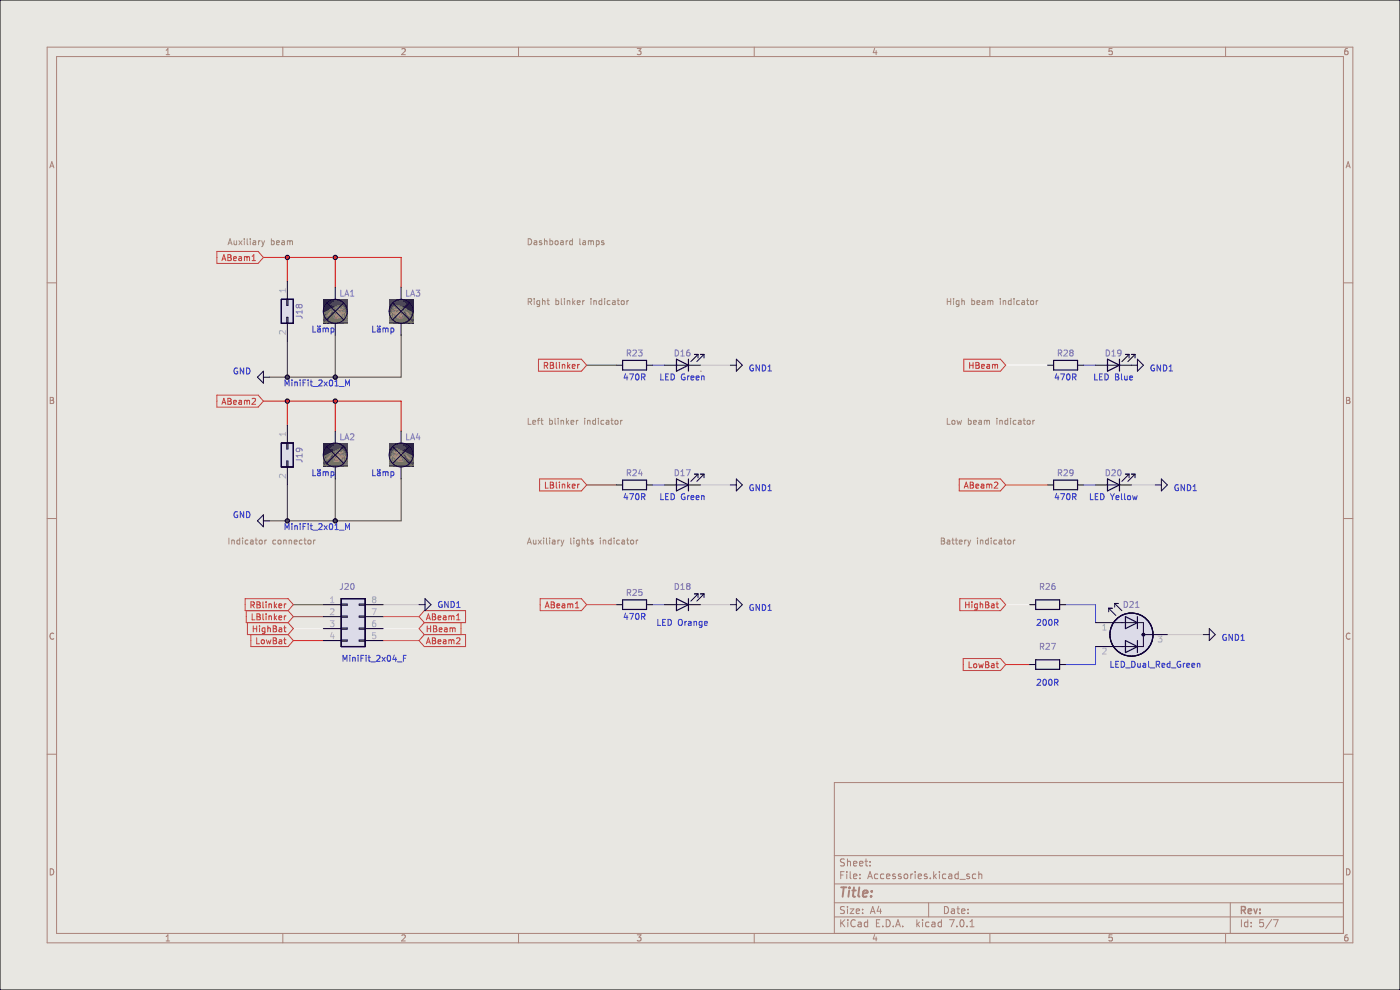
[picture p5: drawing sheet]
(kicad_sch (version 20230121) (generator eeschema)

 (paper "A4")

 (lib_symbols
  (symbol "Connector_Generic:Conn_02x01" (pin_names (offset 1.016) hide) (in_bom yes) (on_board yes)
   (property "Reference" "J" (at 1.27 2.54 0) (effects (font (size 1.27 1.27))))
   (property "Value" "Conn_02x01" (at 1.27 -2.54 0) (effects (font (size 1.27 1.27))))
   (property "Footprint" "" (at 0 0 0) (effects (font (size 1.27 1.27)) hide))
   (property "Datasheet" "~" (at 0 0 0) (effects (font (size 1.27 1.27)) hide))
   (symbol "Conn_02x01_1_1"
    (rectangle (start -1.27 0.127) (end 0 -0.127) (stroke (width 0.1524) (type default)) (fill (type none)))
    (rectangle (start -1.27 1.27) (end 3.81 -1.27) (stroke (width 0.254) (type default)) (fill (type background)))
    (rectangle (start 3.81 0.127) (end 2.54 -0.127) (stroke (width 0.1524) (type default)) (fill (type none)))
    (pin passive line (at -5.08 0 0) (length 3.81) (name "Pin_1" (effects (font (size 1.27 1.27)))) (number "1" (effects (font (size 1.27 1.27)))))
    (pin passive line (at 7.62 0 180) (length 3.81) (name "Pin_2" (effects (font (size 1.27 1.27)))) (number "2" (effects (font (size 1.27 1.27)))))))
  (symbol "Connector_Generic:Conn_02x04_Counter_Clockwise" (pin_names (offset 1.016) hide) (in_bom yes) (on_board yes)
   (property "Reference" "J" (at 1.27 5.08 0) (effects (font (size 1.27 1.27))))
   (property "Value" "Conn_02x04_Counter_Clockwise" (at 1.27 -7.62 0) (effects (font (size 1.27 1.27))))
   (property "Footprint" "" (at 0 0 0) (effects (font (size 1.27 1.27)) hide))
   (property "Datasheet" "~" (at 0 0 0) (effects (font (size 1.27 1.27)) hide))
   (symbol "Conn_02x04_Counter_Clockwise_1_1"
    (rectangle (start -1.27 -4.953) (end 0 -5.207) (stroke (width 0.1524) (type default)) (fill (type none)))
    (rectangle (start -1.27 -2.413) (end 0 -2.667) (stroke (width 0.1524) (type default)) (fill (type none)))
    (rectangle (start -1.27 0.127) (end 0 -0.127) (stroke (width 0.1524) (type default)) (fill (type none)))
    (rectangle (start -1.27 2.667) (end 0 2.413) (stroke (width 0.1524) (type default)) (fill (type none)))
    (rectangle (start -1.27 3.81) (end 3.81 -6.35) (stroke (width 0.254) (type default)) (fill (type background)))
    (rectangle (start 3.81 -4.953) (end 2.54 -5.207) (stroke (width 0.1524) (type default)) (fill (type none)))
    (rectangle (start 3.81 -2.413) (end 2.54 -2.667) (stroke (width 0.1524) (type default)) (fill (type none)))
    (rectangle (start 3.81 0.127) (end 2.54 -0.127) (stroke (width 0.1524) (type default)) (fill (type none)))
    (rectangle (start 3.81 2.667) (end 2.54 2.413) (stroke (width 0.1524) (type default)) (fill (type none)))
    (pin passive line (at -5.08 2.54 0) (length 3.81) (name "Pin_1" (effects (font (size 1.27 1.27)))) (number "1" (effects (font (size 1.27 1.27)))))
    (pin passive line (at -5.08 0 0) (length 3.81) (name "Pin_2" (effects (font (size 1.27 1.27)))) (number "2" (effects (font (size 1.27 1.27)))))
    (pin passive line (at -5.08 -2.54 0) (length 3.81) (name "Pin_3" (effects (font (size 1.27 1.27)))) (number "3" (effects (font (size 1.27 1.27)))))
    (pin passive line (at -5.08 -5.08 0) (length 3.81) (name "Pin_4" (effects (font (size 1.27 1.27)))) (number "4" (effects (font (size 1.27 1.27)))))
    (pin passive line (at 7.62 -5.08 180) (length 3.81) (name "Pin_5" (effects (font (size 1.27 1.27)))) (number "5" (effects (font (size 1.27 1.27)))))
    (pin passive line (at 7.62 -2.54 180) (length 3.81) (name "Pin_6" (effects (font (size 1.27 1.27)))) (number "6" (effects (font (size 1.27 1.27)))))
    (pin passive line (at 7.62 0 180) (length 3.81) (name "Pin_7" (effects (font (size 1.27 1.27)))) (number "7" (effects (font (size 1.27 1.27)))))
    (pin passive line (at 7.62 2.54 180) (length 3.81) (name "Pin_8" (effects (font (size 1.27 1.27)))) (number "8" (effects (font (size 1.27 1.27)))))))
  (symbol "Device:LED" (pin_numbers hide) (pin_names (offset 1.016) hide) (in_bom yes) (on_board yes)
   (property "Reference" "D" (at 0 2.54 0) (effects (font (size 1.27 1.27))))
   (property "Value" "LED" (at 0 -2.54 0) (effects (font (size 1.27 1.27))))
   (property "Footprint" "" (at 0 0 0) (effects (font (size 1.27 1.27)) hide))
   (property "Datasheet" "~" (at 0 0 0) (effects (font (size 1.27 1.27)) hide))
   (symbol "LED_0_1"
    (polyline (pts (xy -1.27 -1.27) (xy -1.27 1.27)) (stroke (width 0.254) (type default)) (fill (type none)))
    (polyline (pts (xy -1.27 0) (xy 1.27 0)) (stroke (width 0) (type default)) (fill (type none)))
    (polyline (pts (xy 1.27 -1.27) (xy 1.27 1.27) (xy -1.27 0) (xy 1.27 -1.27)) (stroke (width 0.254) (type default)) (fill (type none)))
    (polyline (pts (xy -3.048 -0.762) (xy -4.572 -2.286) (xy -3.81 -2.286) (xy -4.572 -2.286) (xy -4.572 -1.524)) (stroke (width 0) (type default)) (fill (type none)))
    (polyline (pts (xy -1.778 -0.762) (xy -3.302 -2.286) (xy -2.54 -2.286) (xy -3.302 -2.286) (xy -3.302 -1.524)) (stroke (width 0) (type default)) (fill (type none))))
   (symbol "LED_1_1"
    (pin passive line (at -3.81 0 0) (length 2.54) (name "K" (effects (font (size 1.27 1.27)))) (number "1" (effects (font (size 1.27 1.27)))))
    (pin passive line (at 3.81 0 180) (length 2.54) (name "A" (effects (font (size 1.27 1.27)))) (number "2" (effects (font (size 1.27 1.27)))))))
  (symbol "Device:LED_Dual_AAK" (pin_names (offset 0) hide) (in_bom yes) (on_board yes)
   (property "Reference" "D" (at 0 5.715 0) (effects (font (size 1.27 1.27))))
   (property "Value" "LED_Dual_AAK" (at 0 -6.35 0) (effects (font (size 1.27 1.27))))
   (property "Footprint" "" (at 0 0 0) (effects (font (size 1.27 1.27)) hide))
   (property "Datasheet" "~" (at 0 0 0) (effects (font (size 1.27 1.27)) hide))
   (symbol "LED_Dual_AAK_0_1"
    (circle (center -2.54 0) (radius 0.2794) (stroke (width 0) (type default)) (fill (type outline)))
    (polyline (pts (xy -4.572 0) (xy -2.54 0)) (stroke (width 0) (type default)) (fill (type none)))
    (polyline (pts (xy -1.27 -1.27) (xy -1.27 -3.81)) (stroke (width 0.254) (type default)) (fill (type none)))
    (polyline (pts (xy -1.27 1.27) (xy -1.27 3.81)) (stroke (width 0.254) (type default)) (fill (type none)))
    (polyline (pts (xy 3.81 -2.54) (xy 1.905 -2.54)) (stroke (width 0) (type default)) (fill (type none)))
    (polyline (pts (xy 3.81 2.54) (xy 1.905 2.54)) (stroke (width 0) (type default)) (fill (type none)))
    (polyline (pts (xy 1.27 -3.81) (xy 1.27 -1.27) (xy -1.27 -2.54) (xy 1.27 -3.81)) (stroke (width 0.254) (type default)) (fill (type none)))
    (polyline (pts (xy 1.27 1.27) (xy 1.27 3.81) (xy -1.27 2.54) (xy 1.27 1.27)) (stroke (width 0.254) (type default)) (fill (type none)))
    (polyline (pts (xy 2.032 2.54) (xy -2.54 2.54) (xy -2.54 -2.54) (xy 2.032 -2.54)) (stroke (width 0) (type default)) (fill (type none)))
    (polyline (pts (xy 2.032 5.08) (xy 3.556 6.604) (xy 2.794 6.604) (xy 3.556 6.604) (xy 3.556 5.842)) (stroke (width 0) (type default)) (fill (type none)))
    (polyline (pts (xy 3.302 4.064) (xy 4.826 5.588) (xy 4.064 5.588) (xy 4.826 5.588) (xy 4.826 4.826)) (stroke (width 0) (type default)) (fill (type none)))
    (circle (center 0 0) (radius 4.572) (stroke (width 0.254) (type default)) (fill (type background))))
   (symbol "LED_Dual_AAK_1_1"
    (pin input line (at 7.62 2.54 180) (length 3.81) (name "A1" (effects (font (size 1.27 1.27)))) (number "1" (effects (font (size 1.27 1.27)))))
    (pin input line (at 7.62 -2.54 180) (length 3.81) (name "A2" (effects (font (size 1.27 1.27)))) (number "2" (effects (font (size 1.27 1.27)))))
    (pin input line (at -7.62 0 0) (length 3.048) (name "K" (effects (font (size 1.27 1.27)))) (number "3" (effects (font (size 1.27 1.27)))))))
  (symbol "Device:Lamp" (pin_numbers hide) (pin_names (offset 0.0254) hide) (in_bom yes) (on_board yes)
   (property "Reference" "LA" (at 0.635 3.81 0) (effects (font (size 1.27 1.27)) (justify left)))
   (property "Value" "Lamp" (at 0.635 -3.81 0) (effects (font (size 1.27 1.27)) (justify left)))
   (property "Footprint" "" (at 0 2.54 90) (effects (font (size 1.27 1.27)) hide))
   (property "Datasheet" "~" (at 0 2.54 90) (effects (font (size 1.27 1.27)) hide))
   (symbol "Lamp_0_1"
    (polyline (pts (xy -1.778 1.778) (xy 1.778 -1.778)) (stroke (width 0) (type default)) (fill (type none)))
    (polyline (pts (xy 1.778 1.778) (xy -1.778 -1.778)) (stroke (width 0) (type default)) (fill (type none)))
    (circle (center 0 0) (radius 2.54) (stroke (width 0) (type default)) (fill (type none))))
   (symbol "Lamp_1_1"
    (pin passive line (at 0 -5.08 90) (length 2.54) (name "-" (effects (font (size 1.27 1.27)))) (number "1" (effects (font (size 1.27 1.27)))))
    (pin passive line (at 0 5.08 270) (length 2.54) (name "+" (effects (font (size 1.27 1.27)))) (number "2" (effects (font (size 1.27 1.27)))))))
  (symbol "Device:R" (pin_numbers hide) (pin_names (offset 0)) (in_bom yes) (on_board yes)
   (property "Reference" "R" (at 2.032 0 90) (effects (font (size 1.27 1.27))))
   (property "Value" "R" (at 0 0 90) (effects (font (size 1.27 1.27))))
   (property "Footprint" "" (at -1.778 0 90) (effects (font (size 1.27 1.27)) hide))
   (property "Datasheet" "~" (at 0 0 0) (effects (font (size 1.27 1.27)) hide))
   (symbol "R_0_1"
    (rectangle (start -1.016 -2.54) (end 1.016 2.54) (stroke (width 0.254) (type default)) (fill (type none))))
   (symbol "R_1_1"
    (pin passive line (at 0 3.81 270) (length 1.27) (name "~" (effects (font (size 1.27 1.27)))) (number "1" (effects (font (size 1.27 1.27)))))
    (pin passive line (at 0 -3.81 90) (length 1.27) (name "~" (effects (font (size 1.27 1.27)))) (number "2" (effects (font (size 1.27 1.27)))))))
  (symbol "GND_1" (power) (pin_names (offset 0)) (in_bom yes) (on_board yes)
   (property "Reference" "#PWR" (at 0 -6.35 0) (effects (font (size 1.27 1.27)) hide))
   (property "Value" "GND_1" (at 0 -3.81 0) (effects (font (size 1.27 1.27))))
   (property "Footprint" "" (at 0 0 0) (effects (font (size 1.27 1.27)) hide))
   (property "Datasheet" "" (at 0 0 0) (effects (font (size 1.27 1.27)) hide))
   (symbol "GND_1_0_1"
    (polyline (pts (xy 0 0) (xy 0 -1.27) (xy 1.27 -1.27) (xy 0 -2.54) (xy -1.27 -1.27) (xy 0 -1.27)) (stroke (width 0) (type default)) (fill (type none))))
   (symbol "GND_1_1_1"
    (pin power_in line (at 0 0 270) (length 0) hide (name "GND" (effects (font (size 1.27 1.27)))) (number "1" (effects (font (size 1.27 1.27)))))))
  (symbol "power:GND" (power) (pin_names (offset 0)) (in_bom yes) (on_board yes)
   (property "Reference" "#PWR" (at 0 -6.35 0) (effects (font (size 1.27 1.27)) hide))
   (property "Value" "GND" (at 0 -3.81 0) (effects (font (size 1.27 1.27))))
   (property "Footprint" "" (at 0 0 0) (effects (font (size 1.27 1.27)) hide))
   (property "Datasheet" "" (at 0 0 0) (effects (font (size 1.27 1.27)) hide))
   (symbol "GND_0_1"
    (polyline (pts (xy 0 0) (xy 0 -1.27) (xy 1.27 -1.27) (xy 0 -2.54) (xy -1.27 -1.27) (xy 0 -1.27)) (stroke (width 0) (type default)) (fill (type none))))
   (symbol "GND_1_1"
    (pin power_in line (at 0 0 270) (length 0) hide (name "GND" (effects (font (size 1.27 1.27)))) (number "1" (effects (font (size 1.27 1.27)))))))
  (symbol "power:GND1" (power) (pin_names (offset 0)) (in_bom yes) (on_board yes)
   (property "Reference" "#PWR" (at 0 -6.35 0) (effects (font (size 1.27 1.27)) hide))
   (property "Value" "GND1" (at 0 -3.81 0) (effects (font (size 1.27 1.27))))
   (property "Footprint" "" (at 0 0 0) (effects (font (size 1.27 1.27)) hide))
   (property "Datasheet" "" (at 0 0 0) (effects (font (size 1.27 1.27)) hide))
   (symbol "GND1_0_1"
    (polyline (pts (xy 0 0) (xy 0 -1.27) (xy 1.27 -1.27) (xy 0 -2.54) (xy -1.27 -1.27) (xy 0 -1.27)) (stroke (width 0) (type default)) (fill (type none))))
   (symbol "GND1_1_1"
    (pin power_in line (at 0 0 270) (length 0) hide (name "GND1" (effects (font (size 1.27 1.27)))) (number "1" (effects (font (size 1.27 1.27))))))))

 (junction (at 60.96 85.09) (diameter 0) (color 255 0 0 1))
 (junction (at 71.12 54.61) (diameter 0) (color 255 0 0 1))
 (junction (at 60.96 110.49) (diameter 0) (color 0 0 0 0))
 (junction (at 60.96 80.01) (diameter 0) (color 0 0 0 0))
 (junction (at 60.96 54.61) (diameter 0) (color 255 0 0 1))
 (junction (at 71.12 80.01) (diameter 0) (color 0 0 0 0))
 (junction (at 71.12 85.09) (diameter 0) (color 255 0 0 1))
 (junction (at 71.12 110.49) (diameter 0) (color 0 0 0 0))

 (wire (pts (xy 245.11 102.87) (xy 240.03 102.87)) (stroke (width 0) (type default)))
 (wire (pts (xy 60.96 85.09) (xy 60.96 90.17)) (stroke (width 0) (type default) (color 255 0 0 1)))
 (wire (pts (xy 232.41 140.97) (xy 232.41 137.16)) (stroke (width 0) (type default)))
 (wire (pts (xy 71.12 85.09) (xy 85.09 85.09)) (stroke (width 0) (type default) (color 255 0 0 1)))
 (wire (pts (xy 60.96 54.61) (xy 60.96 59.69)) (stroke (width 0) (type default)))
 (wire (pts (xy 60.96 80.01) (xy 71.12 80.01)) (stroke (width 0) (type default)))
 (wire (pts (xy 213.36 77.47) (xy 222.25 77.47)) (stroke (width 0) (type solid) (color 255 255 255 1)))
 (wire (pts (xy 57.15 110.49) (xy 60.96 110.49)) (stroke (width 0) (type default)))
 (wire (pts (xy 71.12 80.01) (xy 85.09 80.01)) (stroke (width 0) (type default)))
 (wire (pts (xy 81.28 133.35) (xy 88.9 133.35)) (stroke (width 0) (type default)))
 (wire (pts (xy 71.12 71.12) (xy 71.12 80.01)) (stroke (width 0) (type default)))
 (wire (pts (xy 55.88 54.61) (xy 60.96 54.61)) (stroke (width 0) (type default) (color 255 0 0 1)))
 (wire (pts (xy 138.43 128.27) (xy 140.97 128.27)) (stroke (width 0) (type default)))
 (wire (pts (xy 247.65 134.62) (xy 255.27 134.62)) (stroke (width 0) (type default)))
 (wire (pts (xy 60.96 54.61) (xy 71.12 54.61)) (stroke (width 0) (type default) (color 255 0 0 1)))
 (wire (pts (xy 85.09 71.12) (xy 85.09 80.01)) (stroke (width 0) (type default)))
 (wire (pts (xy 62.23 135.89) (xy 68.58 135.89)) (stroke (width 0) (type default)))
 (wire (pts (xy 213.36 140.97) (xy 218.44 140.97)) (stroke (width 0) (type default)))
 (wire (pts (xy 71.12 85.09) (xy 71.12 91.44)) (stroke (width 0) (type default) (color 255 0 0 1)))
 (wire (pts (xy 232.41 102.87) (xy 229.87 102.87)) (stroke (width 0) (type default)))
 (wire (pts (xy 60.96 80.01) (xy 60.96 72.39)) (stroke (width 0) (type default)))
 (wire (pts (xy 71.12 101.6) (xy 71.12 110.49)) (stroke (width 0) (type default)))
 (wire (pts (xy 71.12 110.49) (xy 85.09 110.49)) (stroke (width 0) (type default)))
 (wire (pts (xy 154.94 77.47) (xy 148.59 77.47)) (stroke (width 0) (type default)))
 (wire (pts (xy 71.12 54.61) (xy 85.09 54.61)) (stroke (width 0) (type default) (color 255 0 0 1)))
 (wire (pts (xy 232.41 132.08) (xy 232.41 128.27)) (stroke (width 0) (type default)))
 (wire (pts (xy 60.96 110.49) (xy 71.12 110.49)) (stroke (width 0) (type default)))
 (wire (pts (xy 124.46 128.27) (xy 130.81 128.27)) (stroke (width 0) (type default)))
 (wire (pts (xy 124.46 77.47) (xy 130.81 77.47)) (stroke (width 0) (type default)))
 (wire (pts (xy 62.23 128.27) (xy 68.58 128.27)) (stroke (width 0) (type default)))
 (wire (pts (xy 60.96 85.09) (xy 60.96 90.17)) (stroke (width 0) (type default)))
 (wire (pts (xy 213.36 128.27) (xy 218.44 128.27)) (stroke (width 0) (type default)))
 (wire (pts (xy 71.12 54.61) (xy 71.12 60.96)) (stroke (width 0) (type default) (color 255 0 0 1)))
 (wire (pts (xy 60.96 85.09) (xy 71.12 85.09)) (stroke (width 0) (type default) (color 255 0 0 1)))
 (wire (pts (xy 148.59 128.27) (xy 154.94 128.27)) (stroke (width 0) (type default)))
 (wire (pts (xy 85.09 54.61) (xy 85.09 60.96)) (stroke (width 0) (type default) (color 255 0 0 1)))
 (wire (pts (xy 81.28 130.81) (xy 88.9 130.81)) (stroke (width 0) (type default)))
 (wire (pts (xy 85.09 85.09) (xy 85.09 91.44)) (stroke (width 0) (type default) (color 255 0 0 1)))
 (wire (pts (xy 85.09 101.6) (xy 85.09 110.49)) (stroke (width 0) (type default)))
 (wire (pts (xy 213.36 102.87) (xy 222.25 102.87)) (stroke (width 0) (type default)))
 (wire (pts (xy 138.43 77.47) (xy 140.97 77.47)) (stroke (width 0) (type default)))
 (wire (pts (xy 138.43 102.87) (xy 140.97 102.87)) (stroke (width 0) (type default)))
 (wire (pts (xy 232.41 77.47) (xy 229.87 77.47)) (stroke (width 0) (type default)))
 (wire (pts (xy 81.28 135.89) (xy 88.9 135.89)) (stroke (width 0) (type default)))
 (wire (pts (xy 232.41 128.27) (xy 226.06 128.27)) (stroke (width 0) (type default)))
 (wire (pts (xy 60.96 54.61) (xy 60.96 59.69)) (stroke (width 0) (type default) (color 255 0 0 1)))
 (wire (pts (xy 81.28 128.27) (xy 88.9 128.27)) (stroke (width 0) (type default)))
 (wire (pts (xy 60.96 110.49) (xy 60.96 102.87)) (stroke (width 0) (type default)))
 (wire (pts (xy 55.88 85.09) (xy 60.96 85.09)) (stroke (width 0) (type default) (color 255 0 0 1)))
 (wire (pts (xy 226.06 140.97) (xy 232.41 140.97)) (stroke (width 0) (type default)))
 (polyline (pts (xy 148.59 78.74) (xy 148.59 78.74)) (stroke (width 0) (type default)))

 (wire (pts (xy 62.23 130.81) (xy 68.58 130.81)) (stroke (width 0) (type default)))
 (wire (pts (xy 57.15 80.01) (xy 60.96 80.01)) (stroke (width 0) (type default)))
 (wire (pts (xy 62.23 133.35) (xy 68.58 133.35)) (stroke (width 0) (type default)))
 (wire (pts (xy 154.94 102.87) (xy 148.59 102.87)) (stroke (width 0) (type default)))
 (wire (pts (xy 124.46 102.87) (xy 130.81 102.87)) (stroke (width 0) (type default)))

 (image (at 71.12 66.04) (scale 0.120007)
  (data))
 (image (at 71.12 96.52) (scale 0.120007)
  (data))
 (image (at 85.09 66.04) (scale 0.12)
  (data))
 (image (at 85.09 96.52) (scale 0.12)
  (data))

 (text "Low beam indicator" (at 200.66 90.17 0) (effects (font (size 1.27 1.27)) (justify left bottom)))
 (text "Auxiliary beam" (at 48.26 52.07 0) (effects (font (size 1.27 1.27)) (justify left bottom)))
 (text "Dashboard lamps" (at 111.76 52.07 0) (effects (font (size 1.27 1.27)) (justify left bottom)))
 (text "High beam indicator" (at 200.66 64.77 0) (effects (font (size 1.27 1.27)) (justify left bottom)))
 (text "Auxiliary lights indicator" (at 111.76 115.57 0) (effects (font (size 1.27 1.27)) (justify left bottom)))
 (text "Battery indicator" (at 199.39 115.57 0) (effects (font (size 1.27 1.27)) (justify left bottom)))
 (text "Indicator connector" (at 48.26 115.57 0) (effects (font (size 1.27 1.27)) (justify left bottom)))
 (text "Left blinker indicator" (at 111.76 90.17 0) (effects (font (size 1.27 1.27)) (justify left bottom)))
 (text "Right blinker indicator" (at 111.76 64.77 0) (effects (font (size 1.27 1.27)) (justify left bottom)))

 (global_label "ABeam2" (shape input) (at 55.88 85.09 180) (fields_autoplaced) (effects (font (size 1.27 1.27)) (justify right))
  (property "Intersheetrefs" "${INTERSHEET_REFS}" (at 45.4752 85.09 0) (effects (font (size 1.27 1.27)) (justify right) hide)))
 (global_label "HighBat" (shape input) (at 213.36 128.27 180) (fields_autoplaced) (effects (font (size 1.27 1.27)) (justify right))
  (property "Intersheetrefs" "${INTERSHEET_REFS}" (at 203.5688 128.1906 0) (effects (font (size 1.27 1.27)) (justify right) hide)))
 (global_label "RBlinker" (shape input) (at 124.46 77.47 180) (fields_autoplaced) (effects (font (size 1.27 1.27)) (justify right))
  (property "Intersheetrefs" "${INTERSHEET_REFS}" (at 114.185 77.3906 0) (effects (font (size 1.27 1.27)) (justify right) hide)))
 (global_label "LBlinker" (shape input) (at 62.23 130.81 180) (fields_autoplaced) (effects (font (size 1.27 1.27)) (justify right))
  (property "Intersheetrefs" "${INTERSHEET_REFS}" (at 51.7042 130.81 0) (effects (font (size 1.27 1.27)) (justify right) hide)))
 (global_label "HighBat" (shape input) (at 62.23 133.35 180) (fields_autoplaced) (effects (font (size 1.27 1.27)) (justify right))
  (property "Intersheetrefs" "${INTERSHEET_REFS}" (at 51.9462 133.35 0) (effects (font (size 1.27 1.27)) (justify right) hide)))
 (global_label "LowBat" (shape input) (at 62.23 135.89 180) (fields_autoplaced) (effects (font (size 1.27 1.27)) (justify right))
  (property "Intersheetrefs" "${INTERSHEET_REFS}" (at 52.6719 135.89 0) (effects (font (size 1.27 1.27)) (justify right) hide)))
 (global_label "LowBat" (shape input) (at 213.36 140.97 180) (fields_autoplaced) (effects (font (size 1.27 1.27)) (justify right))
  (property "Intersheetrefs" "${INTERSHEET_REFS}" (at 204.2945 140.8906 0) (effects (font (size 1.27 1.27)) (justify right) hide)))
 (global_label "HBeam" (shape input) (at 213.36 77.47 180) (fields_autoplaced) (effects (font (size 1.27 1.27)) (justify right))
  (property "Intersheetrefs" "${INTERSHEET_REFS}" (at 204.4155 77.3906 0) (effects (font (size 1.27 1.27)) (justify right) hide)))
 (global_label "RBlinker" (shape input) (at 62.23 128.27 180) (fields_autoplaced) (effects (font (size 1.27 1.27)) (justify right))
  (property "Intersheetrefs" "${INTERSHEET_REFS}" (at 51.4623 128.27 0) (effects (font (size 1.27 1.27)) (justify right) hide)))
 (global_label "ABeam2" (shape input) (at 213.36 102.87 180) (fields_autoplaced) (effects (font (size 1.27 1.27)) (justify right))
  (property "Intersheetrefs" "${INTERSHEET_REFS}" (at 202.9552 102.87 0) (effects (font (size 1.27 1.27)) (justify right) hide)))
 (global_label "LBlinker" (shape input) (at 124.46 102.87 180) (fields_autoplaced) (effects (font (size 1.27 1.27)) (justify right))
  (property "Intersheetrefs" "${INTERSHEET_REFS}" (at 114.4269 102.7906 0) (effects (font (size 1.27 1.27)) (justify right) hide)))
 (global_label "ABeam1" (shape input) (at 88.9 130.81 0) (fields_autoplaced) (effects (font (size 1.27 1.27)) (justify left))
  (property "Intersheetrefs" "${INTERSHEET_REFS}" (at 99.3048 130.81 0) (effects (font (size 1.27 1.27)) (justify left) hide)))
 (global_label "ABeam1" (shape input) (at 55.88 54.61 180) (fields_autoplaced) (effects (font (size 1.27 1.27)) (justify right))
  (property "Intersheetrefs" "${INTERSHEET_REFS}" (at 45.4752 54.61 0) (effects (font (size 1.27 1.27)) (justify right) hide)))
 (global_label "ABeam1" (shape input) (at 124.46 128.27 180) (fields_autoplaced) (effects (font (size 1.27 1.27)) (justify right))
  (property "Intersheetrefs" "${INTERSHEET_REFS}" (at 114.0552 128.27 0) (effects (font (size 1.27 1.27)) (justify right) hide)))
 (global_label "HBeam" (shape input) (at 88.9 133.35 0) (fields_autoplaced) (effects (font (size 1.27 1.27)) (justify left))
  (property "Intersheetrefs" "${INTERSHEET_REFS}" (at 98.3372 133.35 0) (effects (font (size 1.27 1.27)) (justify left) hide)))
 (global_label "ABeam2" (shape input) (at 88.9 135.89 0) (fields_autoplaced) (effects (font (size 1.27 1.27)) (justify left))
  (property "Intersheetrefs" "${INTERSHEET_REFS}" (at 99.3048 135.89 0) (effects (font (size 1.27 1.27)) (justify left) hide)))

 (symbol (lib_id "Device:R") (at 226.06 77.47 270) (unit 1) (in_bom yes) (on_board yes) (dnp no)
  (property "Reference" "R?" (at 226.06 74.93 90) (effects (font (size 1.27 1.27))))
  (property "Value" "470R" (at 226.06 80.01 90) (effects (font (size 1.27 1.27))))
  (property "Footprint" "Resistor_THT:R_Axial_DIN0204_L3.6mm_D1.6mm_P5.08mm_Horizontal" (at 226.06 75.692 90) (effects (font (size 1.27 1.27)) hide))
  (property "Datasheet" "https://mauser.pt/catalog/product_info.php?cPath=324_526_529&products_id=104-7109" (at 226.06 77.47 0) (effects (font (size 1.27 1.27)) hide)) (pin "1") (pin "2")
  (instances (project "dragstar-infotainment" (path "" (reference "R?") (unit 1)) (path "" (reference "R28") (unit 1)))))

 (symbol (lib_id "Device:Lamp") (at 71.12 66.04 180) (unit 1) (in_bom yes) (on_board yes) (dnp no)
  (property "Reference" "LA?" (at 73.66 62.23 0) (effects (font (size 1.27 1.27))))
  (property "Value" "Lämp" (at 68.58 69.85 0) (effects (font (size 1.27 1.27))))
  (property "Footprint" "" (at 71.12 68.58 90) (effects (font (size 1.27 1.27)) hide))
  (property "Datasheet" "~" (at 71.12 68.58 90) (effects (font (size 1.27 1.27)) hide)) (pin "1") (pin "2")
  (instances (project "dragstar-infotainment" (path "" (reference "LA?") (unit 1)) (path "" (reference "LA1") (unit 1)))))

 (symbol (lib_id "Device:LED") (at 236.22 102.87 180) (unit 1) (in_bom yes) (on_board yes) (dnp no)
  (property "Reference" "D?" (at 236.22 100.33 0) (effects (font (size 1.27 1.27))))
  (property "Value" "LED Yellow" (at 236.22 105.41 0) (effects (font (size 1.27 1.27))))
  (property "Footprint" "LED_THT:LED_D5.0mm" (at 236.22 102.87 0) (effects (font (size 1.27 1.27)) hide))
  (property "Datasheet" "~" (at 236.22 102.87 0) (effects (font (size 1.27 1.27)) hide)) (pin "1") (pin "2")
  (instances (project "dragstar-infotainment" (path "" (reference "D?") (unit 1)) (path "" (reference "D20") (unit 1)))))

 (symbol (lib_id "power:GND1") (at 88.9 128.27 90) (unit 1) (in_bom yes) (on_board yes) (dnp no)
  (property "Reference" "#PWR076" (at 95.25 128.27 0) (effects (font (size 1.27 1.27)) hide))
  (property "Value" "GND1" (at 92.71 128.27 90) (effects (font (size 1.27 1.27)) (justify right)))
  (property "Footprint" "" (at 88.9 128.27 0) (effects (font (size 1.27 1.27)) hide))
  (property "Datasheet" "" (at 88.9 128.27 0) (effects (font (size 1.27 1.27)) hide)) (pin "1")
  (instances (project "dragstar-infotainment" (path "" (reference "#PWR076") (unit 1)))))

 (symbol (lib_id "power:GND1") (at 245.11 102.87 90) (unit 1) (in_bom yes) (on_board yes) (dnp no) (fields_autoplaced)
  (property "Reference" "#PWR081" (at 251.46 102.87 0) (effects (font (size 1.27 1.27)) hide))
  (property "Value" "GND1" (at 248.92 103.505 90) (effects (font (size 1.27 1.27)) (justify right)))
  (property "Footprint" "" (at 245.11 102.87 0) (effects (font (size 1.27 1.27)) hide))
  (property "Datasheet" "" (at 245.11 102.87 0) (effects (font (size 1.27 1.27)) hide)) (pin "1")
  (instances (project "dragstar-infotainment" (path "" (reference "#PWR081") (unit 1)))))

 (symbol (lib_id "Device:R") (at 134.62 128.27 270) (unit 1) (in_bom yes) (on_board yes) (dnp no)
  (property "Reference" "R?" (at 134.62 125.73 90) (effects (font (size 1.27 1.27))))
  (property "Value" "470R" (at 134.62 130.81 90) (effects (font (size 1.27 1.27))))
  (property "Footprint" "Resistor_THT:R_Axial_DIN0204_L3.6mm_D1.6mm_P5.08mm_Horizontal" (at 134.62 126.492 90) (effects (font (size 1.27 1.27)) hide))
  (property "Datasheet" "https://mauser.pt/catalog/product_info.php?cPath=324_526_529&products_id=104-7109" (at 134.62 128.27 0) (effects (font (size 1.27 1.27)) hide)) (pin "1") (pin "2")
  (instances (project "dragstar-infotainment" (path "" (reference "R?") (unit 1)) (path "" (reference "R25") (unit 1)))))

 (symbol (lib_id "power:GND1") (at 154.94 77.47 90) (unit 1) (in_bom yes) (on_board yes) (dnp no) (fields_autoplaced)
  (property "Reference" "#PWR077" (at 161.29 77.47 0) (effects (font (size 1.27 1.27)) hide))
  (property "Value" "GND1" (at 158.75 78.105 90) (effects (font (size 1.27 1.27)) (justify right)))
  (property "Footprint" "" (at 154.94 77.47 0) (effects (font (size 1.27 1.27)) hide))
  (property "Datasheet" "" (at 154.94 77.47 0) (effects (font (size 1.27 1.27)) hide)) (pin "1")
  (instances (project "dragstar-infotainment" (path "" (reference "#PWR077") (unit 1)))))

 (symbol (lib_id "Device:R") (at 222.25 128.27 270) (unit 1) (in_bom yes) (on_board yes) (dnp no)
  (property "Reference" "R?" (at 222.25 124.46 90) (effects (font (size 1.27 1.27))))
  (property "Value" "200R" (at 222.25 132.08 90) (effects (font (size 1.27 1.27))))
  (property "Footprint" "Resistor_THT:R_Axial_DIN0204_L3.6mm_D1.6mm_P5.08mm_Horizontal" (at 222.25 126.492 90) (effects (font (size 1.27 1.27)) hide))
  (property "Datasheet" "https://mauser.pt/catalog/product_info.php?products_id=104-7687" (at 222.25 128.27 0) (effects (font (size 1.27 1.27)) hide))
  (property "Power" "0.6W" (at 222.25 128.27 90) (effects (font (size 1.27 1.27)) hide))
  (property "Tolerance" " ±5%" (at 222.25 128.27 90) (effects (font (size 1.27 1.27)) hide))
  (property "Vendor" "Mauser" (at 222.25 128.27 90) (effects (font (size 1.27 1.27)) hide))
  (property "Vendor Link" "https://mauser.pt/catalog/product_info.php?products_id=104-7687" (at 222.25 128.27 90) (effects (font (size 1.27 1.27)) hide))
  (property "Vendor Ref" "104-7687" (at 222.25 128.27 90) (effects (font (size 1.27 1.27)) hide)) (pin "1") (pin "2")
  (instances (project "dragstar-infotainment" (path "" (reference "R?") (unit 1)) (path "" (reference "R26") (unit 1)))))

 (symbol (lib_id "Device:Lamp") (at 71.12 96.52 180) (unit 1) (in_bom yes) (on_board yes) (dnp no)
  (property "Reference" "LA?" (at 73.66 92.71 0) (effects (font (size 1.27 1.27))))
  (property "Value" "Lämp" (at 68.58 100.33 0) (effects (font (size 1.27 1.27))))
  (property "Footprint" "" (at 71.12 99.06 90) (effects (font (size 1.27 1.27)) hide))
  (property "Datasheet" "~" (at 71.12 99.06 90) (effects (font (size 1.27 1.27)) hide)) (pin "1") (pin "2")
  (instances (project "dragstar-infotainment" (path "" (reference "LA?") (unit 1)) (path "" (reference "LA2") (unit 1)))))

 (symbol (lib_id "Device:Lamp") (at 85.09 66.04 180) (unit 1) (in_bom yes) (on_board yes) (dnp no)
  (property "Reference" "LA?" (at 87.63 62.23 0) (effects (font (size 1.27 1.27))))
  (property "Value" "Lämp" (at 81.28 69.85 0) (effects (font (size 1.27 1.27))))
  (property "Footprint" "" (at 85.09 68.58 90) (effects (font (size 1.27 1.27)) hide))
  (property "Datasheet" "~" (at 85.09 68.58 90) (effects (font (size 1.27 1.27)) hide)) (pin "1") (pin "2")
  (instances (project "dragstar-infotainment" (path "" (reference "LA?") (unit 1)) (path "" (reference "LA3") (unit 1)))))

 (symbol (lib_id "Device:LED_Dual_AAK") (at 240.03 134.62 0) (mirror y) (unit 1) (in_bom yes) (on_board yes) (dnp no)
  (property "Reference" "D?" (at 240.03 128.27 0) (effects (font (size 1.27 1.27))))
  (property "Value" "LED_Dual_Red_Green" (at 245.11 140.97 0) (effects (font (size 1.27 1.27))))
  (property "Footprint" "LED_THT:LED_D5.0mm-3" (at 240.03 134.62 0) (effects (font (size 1.27 1.27)) hide))
  (property "Datasheet" "~" (at 240.03 134.62 0) (effects (font (size 1.27 1.27)) hide))
  (property "Vendor" "Mauser" (at 240.03 134.62 0) (effects (font (size 1.27 1.27)) hide))
  (property "Vendor Link" "https://mauser.pt/catalog/product_info.php?products_id=017-0274" (at 240.03 134.62 0) (effects (font (size 1.27 1.27)) hide))
  (property "Vendor Ref" "017-0274" (at 240.03 134.62 0) (effects (font (size 1.27 1.27)) hide)) (pin "1") (pin "2") (pin "3")
  (instances (project "dragstar-infotainment" (path "" (reference "D?") (unit 1)) (path "" (reference "D21") (unit 1)))))

 (symbol (lib_id "power:GND1") (at 255.27 134.62 90) (unit 1) (in_bom yes) (on_board yes) (dnp no) (fields_autoplaced)
  (property "Reference" "#PWR082" (at 261.62 134.62 0) (effects (font (size 1.27 1.27)) hide))
  (property "Value" "GND1" (at 259.08 135.255 90) (effects (font (size 1.27 1.27)) (justify right)))
  (property "Footprint" "" (at 255.27 134.62 0) (effects (font (size 1.27 1.27)) hide))
  (property "Datasheet" "" (at 255.27 134.62 0) (effects (font (size 1.27 1.27)) hide)) (pin "1")
  (instances (project "dragstar-infotainment" (path "" (reference "#PWR082") (unit 1)))))

 (symbol (lib_id "power:GND1") (at 154.94 102.87 90) (unit 1) (in_bom yes) (on_board yes) (dnp no) (fields_autoplaced)
  (property "Reference" "#PWR078" (at 161.29 102.87 0) (effects (font (size 1.27 1.27)) hide))
  (property "Value" "GND1" (at 158.75 103.505 90) (effects (font (size 1.27 1.27)) (justify right)))
  (property "Footprint" "" (at 154.94 102.87 0) (effects (font (size 1.27 1.27)) hide))
  (property "Datasheet" "" (at 154.94 102.87 0) (effects (font (size 1.27 1.27)) hide)) (pin "1")
  (instances (project "dragstar-infotainment" (path "" (reference "#PWR078") (unit 1)))))

 (symbol (lib_id "power:GND") (at 57.15 80.01 270) (unit 1) (in_bom yes) (on_board yes) (dnp no)
  (property "Reference" "#PWR?" (at 50.8 80.01 0) (effects (font (size 1.27 1.27)) hide))
  (property "Value" "GND" (at 53.34 78.74 90) (effects (font (size 1.27 1.27)) (justify right)))
  (property "Footprint" "" (at 57.15 80.01 0) (effects (font (size 1.27 1.27)) hide))
  (property "Datasheet" "" (at 57.15 80.01 0) (effects (font (size 1.27 1.27)) hide)) (pin "1")
  (instances (project "dragstar-infotainment" (path "" (reference "#PWR?") (unit 1)) (path "" (reference "#PWR074") (unit 1)))))

 (symbol (lib_id "Device:LED") (at 144.78 77.47 180) (unit 1) (in_bom yes) (on_board yes) (dnp no)
  (property "Reference" "D?" (at 144.78 74.93 0) (effects (font (size 1.27 1.27))))
  (property "Value" "LED Green" (at 144.78 80.01 0) (effects (font (size 1.27 1.27))))
  (property "Footprint" "LED_THT:LED_D5.0mm" (at 144.78 77.47 0) (effects (font (size 1.27 1.27)) hide))
  (property "Datasheet" "~" (at 144.78 77.47 0) (effects (font (size 1.27 1.27)) hide)) (pin "1") (pin "2")
  (instances (project "dragstar-infotainment" (path "" (reference "D?") (unit 1)) (path "" (reference "D16") (unit 1)))))

 (symbol (lib_id "Device:Lamp") (at 85.09 96.52 180) (unit 1) (in_bom yes) (on_board yes) (dnp no)
  (property "Reference" "LA?" (at 87.63 92.71 0) (effects (font (size 1.27 1.27))))
  (property "Value" "Lämp" (at 81.28 100.33 0) (effects (font (size 1.27 1.27))))
  (property "Footprint" "" (at 85.09 99.06 90) (effects (font (size 1.27 1.27)) hide))
  (property "Datasheet" "~" (at 85.09 99.06 90) (effects (font (size 1.27 1.27)) hide)) (pin "1") (pin "2")
  (instances (project "dragstar-infotainment" (path "" (reference "LA?") (unit 1)) (path "" (reference "LA4") (unit 1)))))

 (symbol (lib_name "GND_1") (lib_id "power:GND") (at 57.15 110.49 270) (unit 1) (in_bom yes) (on_board yes) (dnp no)
  (property "Reference" "#PWR?" (at 50.8 110.49 0) (effects (font (size 1.27 1.27)) hide))
  (property "Value" "GND" (at 53.34 109.22 90) (effects (font (size 1.27 1.27)) (justify right)))
  (property "Footprint" "" (at 57.15 110.49 0) (effects (font (size 1.27 1.27)) hide))
  (property "Datasheet" "" (at 57.15 110.49 0) (effects (font (size 1.27 1.27)) hide)) (pin "1")
  (instances (project "dragstar-infotainment" (path "" (reference "#PWR?") (unit 1)) (path "" (reference "#PWR075") (unit 1)))))

 (symbol (lib_id "Connector_Generic:Conn_02x04_Counter_Clockwise") (at 73.66 130.81 0) (unit 1) (in_bom yes) (on_board yes) (dnp no)
  (property "Reference" "J?" (at 73.66 124.46 0) (effects (font (size 1.27 1.27))))
  (property "Value" "MiniFit_2x04_F" (at 72.39 139.7 0) (effects (font (size 1.27 1.27)) (justify left)))
  (property "Footprint" "Connector_Molex:Molex_Mini-Fit_Jr_5566-08A_2x04_P4.20mm_Vertical" (at 73.66 130.81 0) (effects (font (size 1.27 1.27)) hide))
  (property "Datasheet" "https://mauser.pt/catalog/product_info.php?products_id=011-0627" (at 73.66 130.81 0) (effects (font (size 1.27 1.27)) hide))
  (property "Vendor" "Mauser" (at 73.66 130.81 0) (effects (font (size 1.27 1.27)) hide))
  (property "Vendor Link" "https://mauser.pt/catalog/product_info.php?products_id=011-0627" (at 73.66 130.81 0) (effects (font (size 1.27 1.27)) hide))
  (property "Vendor Ref" "011-0627" (at 73.66 130.81 0) (effects (font (size 1.27 1.27)) hide)) (pin "1") (pin "2") (pin "3") (pin "4") (pin "5") (pin "6") (pin "7") (pin "8")
  (instances (project "dragstar-infotainment" (path "" (reference "J?") (unit 1)) (path "" (reference "J?") (unit 1)) (path "" (reference "J?") (unit 1)) (path "" (reference "J20") (unit 1)))))

 (symbol (lib_id "Device:R") (at 222.25 140.97 270) (unit 1) (in_bom yes) (on_board yes) (dnp no)
  (property "Reference" "R?" (at 222.25 137.16 90) (effects (font (size 1.27 1.27))))
  (property "Value" "200R" (at 222.25 144.78 90) (effects (font (size 1.27 1.27))))
  (property "Footprint" "Resistor_THT:R_Axial_DIN0204_L3.6mm_D1.6mm_P5.08mm_Horizontal" (at 222.25 139.192 90) (effects (font (size 1.27 1.27)) hide))
  (property "Datasheet" "https://mauser.pt/catalog/product_info.php?products_id=104-7687" (at 222.25 140.97 0) (effects (font (size 1.27 1.27)) hide))
  (property "Power" "0.6W" (at 222.25 140.97 90) (effects (font (size 1.27 1.27)) hide))
  (property "Tolerance" " ±5%" (at 222.25 140.97 90) (effects (font (size 1.27 1.27)) hide))
  (property "Vendor" "Mauser" (at 222.25 140.97 90) (effects (font (size 1.27 1.27)) hide))
  (property "Vendor Link" "https://mauser.pt/catalog/product_info.php?products_id=104-7687" (at 222.25 140.97 90) (effects (font (size 1.27 1.27)) hide))
  (property "Vendor Ref" "104-7687" (at 222.25 140.97 90) (effects (font (size 1.27 1.27)) hide)) (pin "1") (pin "2")
  (instances (project "dragstar-infotainment" (path "" (reference "R?") (unit 1)) (path "" (reference "R27") (unit 1)))))

 (symbol (lib_id "Connector_Generic:Conn_02x01") (at 60.96 64.77 270) (unit 1) (in_bom yes) (on_board yes) (dnp no)
  (property "Reference" "J?" (at 63.5 66.04 0) (effects (font (size 1.27 1.27))))
  (property "Value" "MiniFit_2x01_M" (at 67.31 81.28 90) (effects (font (size 1.27 1.27))))
  (property "Footprint" "Connector_Molex:Molex_Mini-Fit_Jr_5566-02A_2x01_P4.20mm_Vertical" (at 60.96 64.77 0) (effects (font (size 1.27 1.27)) hide))
  (property "Datasheet" "https://mauser.pt/catalog/product_info.php?products_id=011-0533" (at 60.96 64.77 0) (effects (font (size 1.27 1.27)) hide))
  (property "Vendor" "Mauser" (at 60.96 64.77 0) (effects (font (size 1.27 1.27)) hide))
  (property "Vendor Link" "https://mauser.pt/catalog/product_info.php?products_id=011-0533" (at 60.96 64.77 0) (effects (font (size 1.27 1.27)) hide))
  (property "Vendor Ref" "011-0533" (at 60.96 64.77 0) (effects (font (size 1.27 1.27)) hide)) (pin "1") (pin "2")
  (instances (project "dragstar-infotainment" (path "" (reference "J?") (unit 1)) (path "" (reference "J18") (unit 1)))))

 (symbol (lib_id "Connector_Generic:Conn_02x01") (at 60.96 95.25 270) (unit 1) (in_bom yes) (on_board yes) (dnp no)
  (property "Reference" "J?" (at 63.5 96.52 0) (effects (font (size 1.27 1.27))))
  (property "Value" "MiniFit_2x01_M" (at 67.31 111.76 90) (effects (font (size 1.27 1.27))))
  (property "Footprint" "Connector_Molex:Molex_Mini-Fit_Jr_5566-02A_2x01_P4.20mm_Vertical" (at 60.96 95.25 0) (effects (font (size 1.27 1.27)) hide))
  (property "Datasheet" "https://mauser.pt/catalog/product_info.php?products_id=011-0533" (at 60.96 95.25 0) (effects (font (size 1.27 1.27)) hide))
  (property "Vendor" "Mauser" (at 60.96 95.25 0) (effects (font (size 1.27 1.27)) hide))
  (property "Vendor Link" "https://mauser.pt/catalog/product_info.php?products_id=011-0533" (at 60.96 95.25 0) (effects (font (size 1.27 1.27)) hide))
  (property "Vendor Ref" "011-0533" (at 60.96 95.25 0) (effects (font (size 1.27 1.27)) hide)) (pin "1") (pin "2")
  (instances (project "dragstar-infotainment" (path "" (reference "J?") (unit 1)) (path "" (reference "J19") (unit 1)))))

 (symbol (lib_id "Device:LED") (at 236.22 77.47 180) (unit 1) (in_bom yes) (on_board yes) (dnp no)
  (property "Reference" "D?" (at 236.22 74.93 0) (effects (font (size 1.27 1.27))))
  (property "Value" "LED Blue" (at 236.22 80.01 0) (effects (font (size 1.27 1.27))))
  (property "Footprint" "LED_THT:LED_D5.0mm" (at 236.22 77.47 0) (effects (font (size 1.27 1.27)) hide))
  (property "Datasheet" "~" (at 236.22 77.47 0) (effects (font (size 1.27 1.27)) hide)) (pin "1") (pin "2")
  (instances (project "dragstar-infotainment" (path "" (reference "D?") (unit 1)) (path "" (reference "D19") (unit 1)))))

 (symbol (lib_id "Device:LED") (at 144.78 128.27 180) (unit 1) (in_bom yes) (on_board yes) (dnp no)
  (property "Reference" "D?" (at 144.78 124.46 0) (effects (font (size 1.27 1.27))))
  (property "Value" "LED Orange" (at 144.78 132.08 0) (effects (font (size 1.27 1.27))))
  (property "Footprint" "LED_THT:LED_D5.0mm" (at 144.78 128.27 0) (effects (font (size 1.27 1.27)) hide))
  (property "Datasheet" "~" (at 144.78 128.27 0) (effects (font (size 1.27 1.27)) hide)) (pin "1") (pin "2")
  (instances (project "dragstar-infotainment" (path "" (reference "D?") (unit 1)) (path "" (reference "D18") (unit 1)))))

 (symbol (lib_id "power:GND1") (at 154.94 128.27 90) (unit 1) (in_bom yes) (on_board yes) (dnp no) (fields_autoplaced)
  (property "Reference" "#PWR079" (at 161.29 128.27 0) (effects (font (size 1.27 1.27)) hide))
  (property "Value" "GND1" (at 158.75 128.905 90) (effects (font (size 1.27 1.27)) (justify right)))
  (property "Footprint" "" (at 154.94 128.27 0) (effects (font (size 1.27 1.27)) hide))
  (property "Datasheet" "" (at 154.94 128.27 0) (effects (font (size 1.27 1.27)) hide)) (pin "1")
  (instances (project "dragstar-infotainment" (path "" (reference "#PWR079") (unit 1)))))

 (symbol (lib_id "Device:R") (at 134.62 102.87 270) (unit 1) (in_bom yes) (on_board yes) (dnp no)
  (property "Reference" "R?" (at 134.62 100.33 90) (effects (font (size 1.27 1.27))))
  (property "Value" "470R" (at 134.62 105.41 90) (effects (font (size 1.27 1.27))))
  (property "Footprint" "Resistor_THT:R_Axial_DIN0204_L3.6mm_D1.6mm_P5.08mm_Horizontal" (at 134.62 101.092 90) (effects (font (size 1.27 1.27)) hide))
  (property "Datasheet" "https://mauser.pt/catalog/product_info.php?cPath=324_526_529&products_id=104-7109" (at 134.62 102.87 0) (effects (font (size 1.27 1.27)) hide)) (pin "1") (pin "2")
  (instances (project "dragstar-infotainment" (path "" (reference "R?") (unit 1)) (path "" (reference "R24") (unit 1)))))

 (symbol (lib_id "power:GND1") (at 240.03 77.47 90) (unit 1) (in_bom yes) (on_board yes) (dnp no) (fields_autoplaced)
  (property "Reference" "#PWR080" (at 246.38 77.47 0) (effects (font (size 1.27 1.27)) hide))
  (property "Value" "GND1" (at 243.84 78.105 90) (effects (font (size 1.27 1.27)) (justify right)))
  (property "Footprint" "" (at 240.03 77.47 0) (effects (font (size 1.27 1.27)) hide))
  (property "Datasheet" "" (at 240.03 77.47 0) (effects (font (size 1.27 1.27)) hide)) (pin "1")
  (instances (project "dragstar-infotainment" (path "" (reference "#PWR080") (unit 1)))))

 (symbol (lib_id "Device:R") (at 134.62 77.47 270) (unit 1) (in_bom yes) (on_board yes) (dnp no)
  (property "Reference" "R?" (at 134.62 74.93 90) (effects (font (size 1.27 1.27))))
  (property "Value" "470R" (at 134.62 80.01 90) (effects (font (size 1.27 1.27))))
  (property "Footprint" "Resistor_THT:R_Axial_DIN0204_L3.6mm_D1.6mm_P5.08mm_Horizontal" (at 134.62 75.692 90) (effects (font (size 1.27 1.27)) hide))
  (property "Datasheet" "https://mauser.pt/catalog/product_info.php?cPath=324_526_529&products_id=104-7109" (at 134.62 77.47 0) (effects (font (size 1.27 1.27)) hide)) (pin "1") (pin "2")
  (instances (project "dragstar-infotainment" (path "" (reference "R?") (unit 1)) (path "" (reference "R23") (unit 1)))))

 (symbol (lib_id "Device:LED") (at 144.78 102.87 180) (unit 1) (in_bom yes) (on_board yes) (dnp no)
  (property "Reference" "D?" (at 144.78 100.33 0) (effects (font (size 1.27 1.27))))
  (property "Value" "LED Green" (at 144.78 105.41 0) (effects (font (size 1.27 1.27))))
  (property "Footprint" "LED_THT:LED_D5.0mm" (at 144.78 102.87 0) (effects (font (size 1.27 1.27)) hide))
  (property "Datasheet" "~" (at 144.78 102.87 0) (effects (font (size 1.27 1.27)) hide)) (pin "1") (pin "2")
  (instances (project "dragstar-infotainment" (path "" (reference "D?") (unit 1)) (path "" (reference "D17") (unit 1)))))

 (symbol (lib_id "Device:R") (at 226.06 102.87 270) (unit 1) (in_bom yes) (on_board yes) (dnp no)
  (property "Reference" "R?" (at 226.06 100.33 90) (effects (font (size 1.27 1.27))))
  (property "Value" "470R" (at 226.06 105.41 90) (effects (font (size 1.27 1.27))))
  (property "Footprint" "Resistor_THT:R_Axial_DIN0204_L3.6mm_D1.6mm_P5.08mm_Horizontal" (at 226.06 101.092 90) (effects (font (size 1.27 1.27)) hide))
  (property "Datasheet" "https://mauser.pt/catalog/product_info.php?cPath=324_526_529&products_id=104-7109" (at 226.06 102.87 0) (effects (font (size 1.27 1.27)) hide)) (pin "1") (pin "2")
  (instances (project "dragstar-infotainment" (path "" (reference "R?") (unit 1)) (path "" (reference "R29") (unit 1))))))
